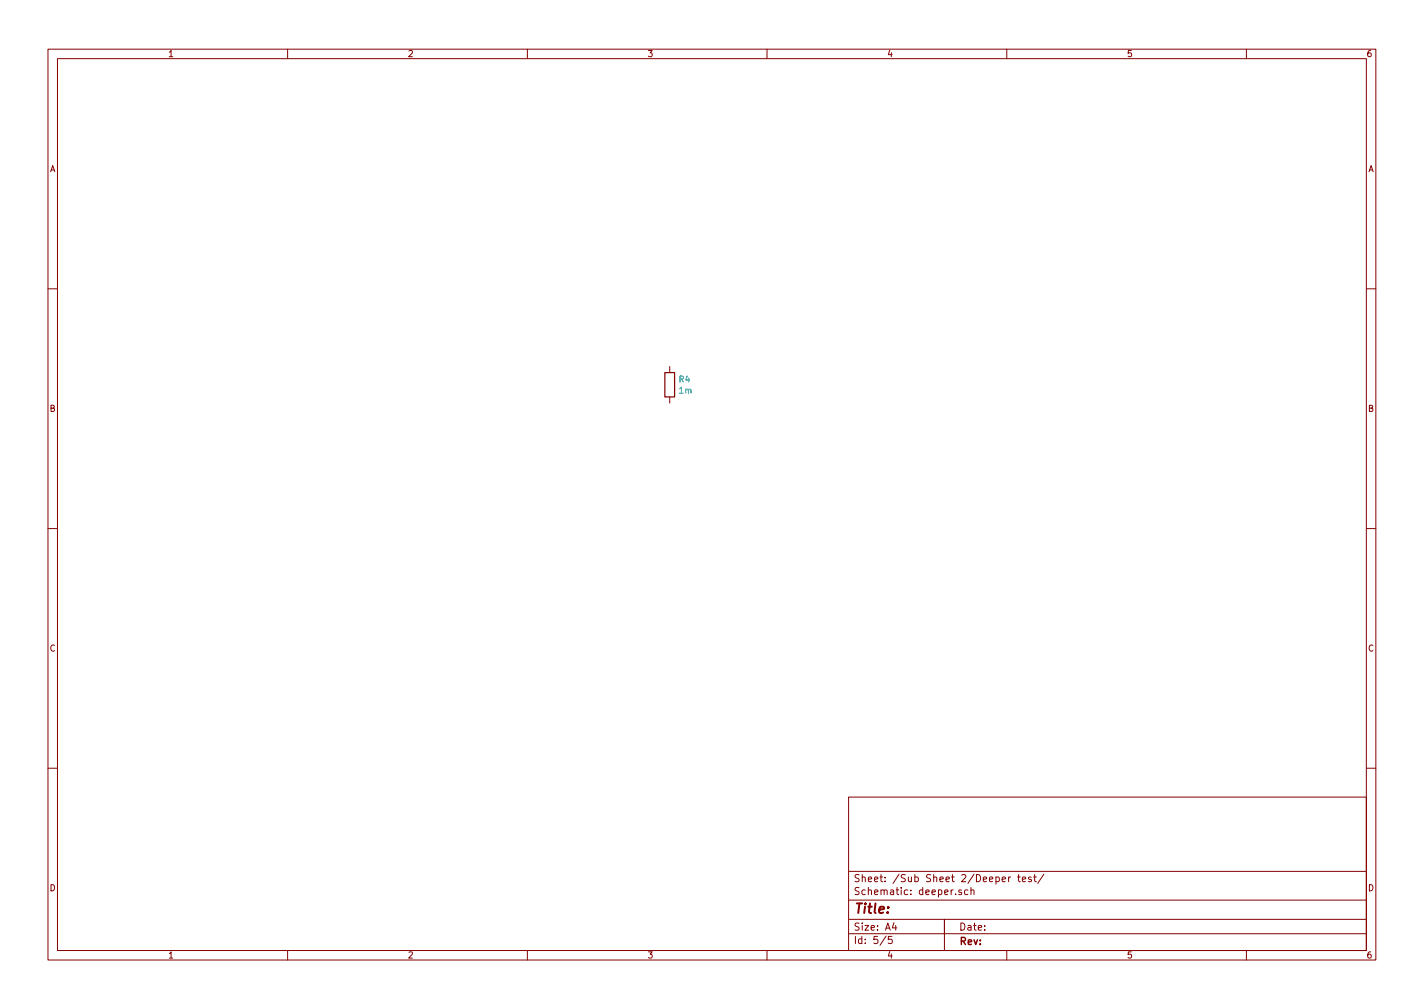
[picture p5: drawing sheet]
<svg xmlns="http://www.w3.org/2000/svg" width="297mm" height="210mm" viewBox="0 0 297 210" stroke-linecap="round" stroke-linejoin="round" font-family="sans-serif">
<g fill="none" stroke="#840000" stroke-width=".21">
<path d="M10 10.3h277v189.9h-277zM12 12.2h273v186.1h-273zM60 10.3v1.9M110 10.3v1.9M160 10.3v1.9M210 10.3v1.9M260 10.3v1.9M10 60.2h2M139.7 76.4v1.3M285 60.2h2M139.7 82.8v1.3M10 110.3h2"/>
<path d="M285 110.3h2M10 160.2h2M177 166.3h108v32h-108zM285 160.2h2M60 198.3v1.9M110 198.3v1.9M160 198.3v1.9M177 194.8h108M177 191.8h108M177 187.8h108M177 181.8h108M184.8 195.2l-1.2 2"/>
<path d="M186.1 195.3h-.8v.7h.7l.1 .2v.5l-.2 .1-.6-.1M186.5 192.5l-.4 1h1M186.8 193v1M197 191.8v6.5M200.6 185.7l-.4-.1-.2 .2 .1 .2 .5 .2v.3h-.6M201.9 185.7l-.4-.1-.3 .3 .1 .6h.6M202.5 185.7l.3-.1 .3 .1 .1 .9M202.5 185.1v1.5M209 183.4l.8-.1-.1-.3-.5-.1-.2 .2 .1 .7h.6M210 198.3v1.9M210.4 182.9v1M210.8 182.9l-.4 .3"/>
<path d="M212.2 182.9h.6M212.5 182.4v1.3l.3 .2M213.3 183.4l.7-.1-.1-.3-.4-.1-.2 .2v.7h.6M215.1 183l-.3-.1-.3 .2 .1 .3 .5 .1v.3h-.6M215.6 182.9h.6M215.8 182.4v1.3l.4 .2M217.8 182.3l-1.3 2M260 198.3v1.9"/>
</g>
<path d="M138.7 77.7h2v5.1h-2z" fill="none" stroke="#840000" stroke-width=".25"/>
<text font-size="2.8" fill="#840000" x="178" y="190.5">Title:</text>
<g font-size="2.1" fill="#840000">
<text x="178" y="184">Sheet: /Sub Sheet 2/Deeper test/</text>
<text x="178" y="186.7">Schematic: deeper.sch</text>
<text x="178" y="194.1">Size: A4</text>
<text x="178" y="196.9">Id: 5/5</text>
<text x="200" y="194.1">Date:</text>
<text x="200" y="197.1">Rev:</text>
</g>
<g font-size="1.8" fill="#840000">
<text x="35" y="11.9">1</text>
<text x="85" y="11.9">2</text>
<text x="135" y="11.9">3</text>
<text x="185" y="11.9">4</text>
<text x="235" y="11.9">5</text>
<text x="285" y="11.9">6</text>
<text x="10.4" y="35.9">A</text>
<text x="285.4" y="35.9">A</text>
<text x="10.4" y="85.9">B</text>
<text x="285.4" y="85.9">B</text>
<text x="10.4" y="135.9">C</text>
<text x="285.4" y="135.9">C</text>
<text x="10.4" y="185.9">D</text>
<text x="285.4" y="185.9">D</text>
<text x="35" y="199.9">1</text>
<text x="85" y="199.9">2</text>
<text x="135" y="199.9">3</text>
<text x="185" y="199.9">4</text>
<text x="235" y="199.9">5</text>
<text x="285" y="199.9">6</text>
</g>
<g font-size="1.8" fill="#008484">
<text x="141.7" y="79.8">R4</text>
<text x="141.7" y="82.1">1m</text>
</g>
</svg>
